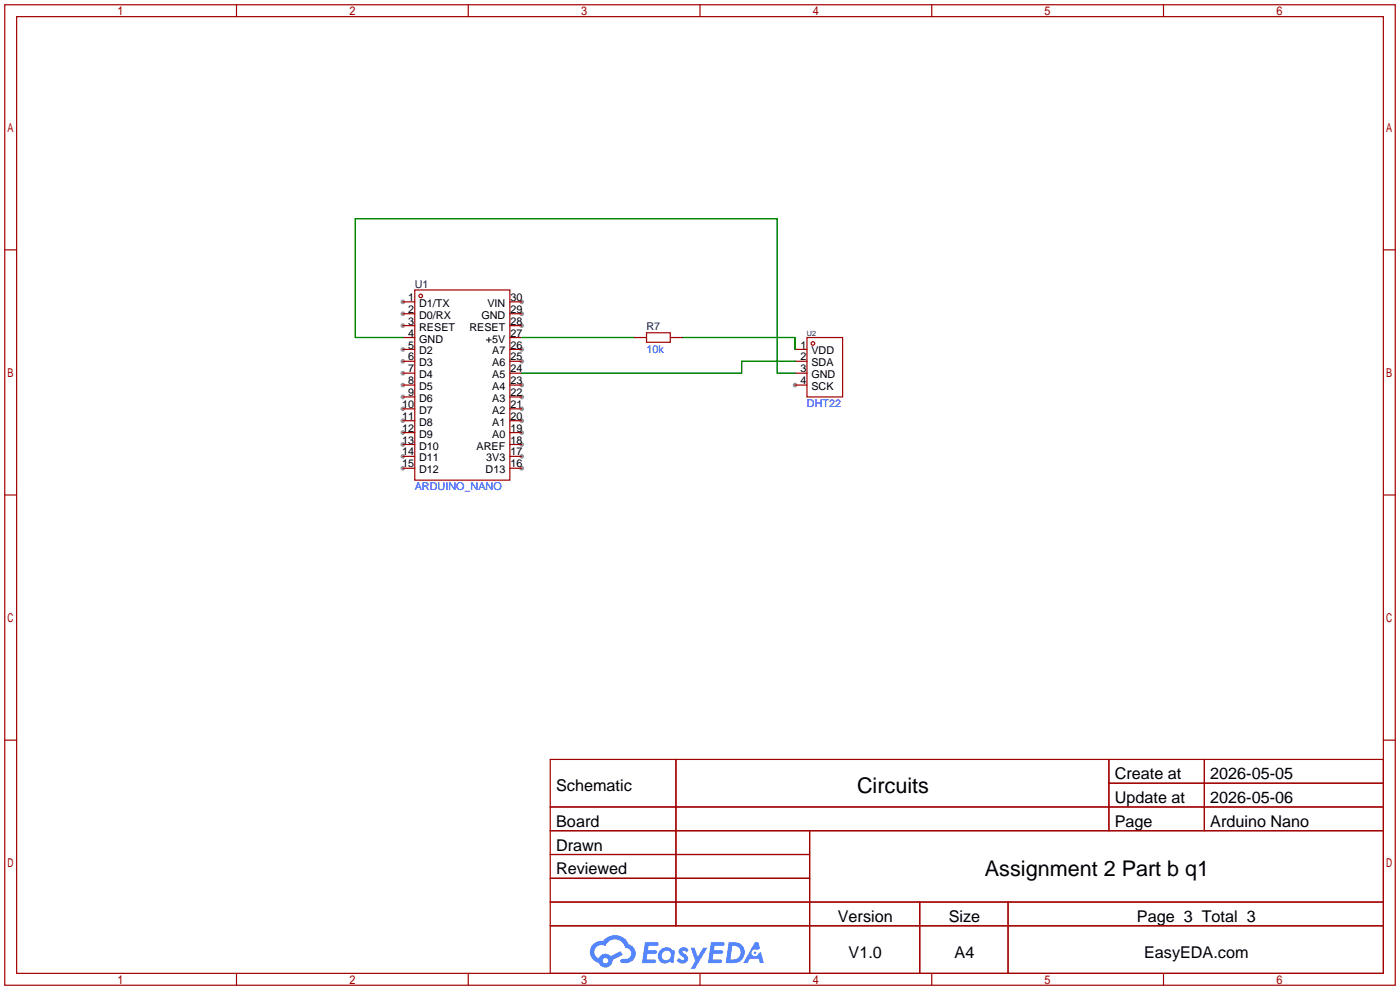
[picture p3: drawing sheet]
<svg xmlns="http://www.w3.org/2000/svg" width="299mm" height="212mm" viewBox="0 0 299 212" stroke-linecap="round" stroke-linejoin="round" font-family="sans-serif">
<g fill="#999">
<circle cx="86.1" cy="64.5" r=".51"/>
<circle cx="86.1" cy="67.1" r=".51"/>
<circle cx="86.1" cy="69.6" r=".51"/>
<circle cx="86.1" cy="74.7" r=".51"/>
<circle cx="86.1" cy="77.2" r=".51"/>
<circle cx="86.1" cy="79.8" r=".51"/>
<circle cx="86.1" cy="82.3" r=".51"/>
<circle cx="86.1" cy="84.8" r=".51"/>
<circle cx="86.1" cy="87.4" r=".51"/>
<circle cx="86.1" cy="89.9" r=".51"/>
<circle cx="86.1" cy="92.5" r=".51"/>
<circle cx="86.1" cy="95" r=".51"/>
<circle cx="86.1" cy="97.5" r=".51"/>
<circle cx="86.1" cy="100.1" r=".51"/>
<circle cx="111.5" cy="100.1" r=".51"/>
<circle cx="111.5" cy="97.5" r=".51"/>
<circle cx="111.5" cy="95" r=".51"/>
<circle cx="111.5" cy="92.5" r=".51"/>
<circle cx="111.5" cy="89.9" r=".51"/>
<circle cx="111.5" cy="87.4" r=".51"/>
<circle cx="111.5" cy="84.8" r=".51"/>
<circle cx="111.5" cy="82.3" r=".51"/>
<circle cx="111.5" cy="77.2" r=".51"/>
<circle cx="111.5" cy="74.7" r=".51"/>
<circle cx="111.5" cy="69.6" r=".51"/>
<circle cx="111.5" cy="67.1" r=".51"/>
<circle cx="111.5" cy="64.5" r=".51"/>
<circle cx="169.9" cy="82.3" r=".51"/>
</g>
<g fill="none" stroke="#a10000" stroke-width=".25">
<path d="M1 1h297.2v209.6h-297.2zM3.6 3.6h292.1v204.4h-292.1zM50.5 1v2.6M100.1 1v2.6M149.6 1v2.6M199.1 1v2.6M248.7 1v2.6M1 53.4h2.6M295.7 53.4h2.5M1 105.8h2.6M295.7 105.8h2.5M1 158.2h2.6"/>
<path d="M295.7 158.2h2.5M117.6 162.3h178.1v45.7h-178.1zM117.6 172.5h178.1M117.6 177.5h178.1M144.5 162.3v35.6M173 177.5v30.5M237 162.3v15.2M237 167.4h58.7M257.4 162.3v15.2M117.6 182.6h55.4M117.6 192.8h178.1M117.6 187.7h55.4"/>
<path d="M117.6 197.9h178.1M196.6 192.8v15.2M215.4 192.8v15.2M50.5 208v2.6M100.1 208v2.6M149.6 208v2.6M199.1 208v2.6M248.7 208v2.6"/>
</g>
<g fill="#5487ff">
<path d="M145.3 202.7a1.3 1.3 0 0 1 1.9 .3l-.4 .6a.54 .54 0 0 0-.9-.2l.1 .2a1.34 1.34 0 0 1 .9 1.8 1.47 1.47 0 0 1-2.3-.1l.5-.6 .8 .5a.31 .31 0 0 0 .4-.3 .31 .31 0 0 0-.3-.4 1.12 1.12 0 0 1-.7-1.8z"/>
<path d="M147.6 202.5h.9l.6 2 1.2-2h.9l-2.7 4.6h-.9l1-1.7z"/>
<path d="M137.8 201.4h1.7a1.31 1.31 0 0 1 1.2 .2 .4 .4 0 0 1-.3 .5l-1.8 .1-.1 .9h1.6a.4 .4 0 0 1 .4 .4 .4 .4 0 0 1-.5 .4h-1.6l-.2 1.2h1.4a.46 .46 0 0 1 .5 0 .46 .46 0 0 1 .1 .5l-.4 .2h-2.6z"/>
<path d="M151.9 201.4h1.7a1.32 1.32 0 0 1 1.2 .2 .39 .39 0 0 1-.3 .5l-1.8 .1-.1 .9h1.6a.4 .4 0 0 1 .4 .4 .4 .4 0 0 1-.4 .4h-1.7l-.2 1.2h1.4a.46 .46 0 0 1 .5 0 .46 .46 0 0 1 .1 .5l-.4 .2h-2.6z"/>
<path d="M161.3 201.4h.8l.3 1.3-.6 .4a.75 .75 0 0 0-1.1 .3 .75 .75 0 0 0 .5 1 .75 .75 0 0 0 .9-.7l.5-.2 .6 2.3h-.8l-.3-.9h-1.8l-.5 .9h-1z"/>
<path d="M155.7 201.4l-.6 4.4h1.5a2.27 2.27 0 0 0 2.6-2.2 2.27 2.27 0 0 0-2.7-2.2zM156.5 202.1a1.5 1.5 0 0 1 1.8 1.6 1.5 1.5 0 0 1-1.9 1.4h-.3z"/>
<path d="M141.2 203a1.6 1.6 0 0 0-.3 2.3 1.6 1.6 0 0 0 2.3 .2l.7 .3 .3-2.4-.1-.3-.5-.1a1.58 1.58 0 0 0-2.4 0zM141.8 203.5a.98 .98 0 0 1 1.6 .4 .98 .98 0 0 1-1.1 1.3 .94 .94 0 0 1-.9-.7 .94 .94 0 0 1 .4-1z"/>
<path d="M126.8 201.8a2.37 2.37 0 0 0 1.1 4 1.54 1.54 0 0 0 1.8 1 1.54 1.54 0 0 0 1.2-1.6l2.2-1.1-.5-.8-2 1a1.57 1.57 0 0 0-2.7 .5 1.5 1.5 0 0 1-.7-2.1 1.5 1.5 0 0 1 2.2-.5 2.23 2.23 0 0 1 2.3-1.4 2.23 2.23 0 0 1 2 1.8 1.16 1.16 0 0 1 1.2 1.1 1.16 1.16 0 0 1-1.1 1.2h-.7a.47 .47 0 0 0-.5 .4 .47 .47 0 0 0 .4 .5 2.17 2.17 0 0 0 2.5-.9 2.17 2.17 0 0 0-.3-2.7l-.8-.4a3.2 3.2 0 0 0-5.5-.7l-1.1 .1zM128.8 205.3a.6 .6 0 0 1 1.2 0 .6 .6 0 0 1-1.2 0z"/>
<circle cx="161.4" cy="203.6" r=".28"/>
</g>
<g fill="none" stroke="#a10000" stroke-width=".25">
<path d="M86.1 64.5h2.5M86.1 67.1h2.5M86.1 69.6h2.5M86.1 72.1h2.5M86.1 74.7h2.5M86.1 77.2h2.5M86.1 79.8h2.5M88.6 62h20.4v40.6h-20.4zM109 64.5h2.5M109 67.1h2.5M109 69.6h2.5M109 72.1h2.5"/>
<path d="M109 74.7h2.5M109 77.2h2.5M109 79.8h2.5M135.6 72.1h2.6M138.2 71.1h5.1v2.1h-5.1zM143.3 72.1h2.5M169.9 74.7h2.6M169.9 77.2h2.6M169.9 79.8h2.6M172.5 72.1h7.6v12.7h-7.6zM86.1 82.3h2.5M86.1 84.8h2.5"/>
<path d="M86.1 87.4h2.5M86.1 89.9h2.5M86.1 92.5h2.5M86.1 95h2.5M86.1 97.5h2.5M109 82.3h2.5M109 84.8h2.5M109 87.4h2.5M109 89.9h2.5M109 92.5h2.5M109 95h2.5M109 97.5h2.5"/>
<path d="M169.9 82.3h2.6M86.1 100.1h2.5M109 100.1h2.5"/>
<circle cx="89.9" cy="63.2" r=".38"/>
<circle cx="173.7" cy="73.4" r=".38"/>
</g>
<path d="M86.1 72.1h-10.2v-25.4h90.2v33.1h3.8M111.5 72.1h24.1M145.8 72.1h24.1v2.6M169.9 77.2h-11.4v2.6h-47" fill="none" stroke="#008700" stroke-width=".25"/>
<g font-size="4.6">
<text x="183.2" y="169.5">Circuits</text>
<text x="210.5" y="187.3">Assignment 2 Part b q1</text>
</g>
<g font-size="3.5">
<text x="238.3" y="166.6">Create at</text>
<text x="258.7" y="166.6">2026-05-05</text>
<text x="118.9" y="169.1">Schematic</text>
<text x="238.3" y="171.7">Update at</text>
<text x="258.7" y="171.7">2026-05-06</text>
<text x="118.9" y="176.7">Board</text>
<text x="238.3" y="176.7">Page</text>
<text x="258.7" y="176.7">Arduino Nano</text>
<text x="118.9" y="181.8">Drawn</text>
<text x="118.9" y="186.9">Reviewed</text>
<text x="179.1" y="197.1">Version</text>
<text x="202.8" y="197.1">Size</text>
<text x="243" y="197.1">Page 3 Total 3</text>
<text x="181.4" y="204.7">V1.0</text>
<text x="204" y="204.7">A4</text>
<text x="244.5" y="204.7">EasyEDA.com</text>
</g>
<g font-size="2.3">
<text x="87.2" y="64.3">1</text>
<text x="89.6" y="65.6">D1/TX</text>
<text x="104.2" y="65.6">VIN</text>
<text x="109.1" y="64.3">30</text>
<text x="87.2" y="66.9">2</text>
<text x="87.2" y="69.4">3</text>
<text x="87.2" y="71.9">4</text>
<text x="89.6" y="68.1">D0/RX</text>
<text x="89.6" y="70.7">RESET</text>
<text x="100.3" y="70.7">RESET</text>
<text x="102.9" y="68.1">GND</text>
<text x="109.1" y="71.9">27</text>
<text x="109.1" y="69.4">28</text>
<text x="109.1" y="66.9">29</text>
<text x="87.2" y="74.5">5</text>
<text x="87.2" y="77">6</text>
<text x="89.6" y="73.2">GND</text>
<text x="89.6" y="75.8">D2</text>
<text x="103.9" y="73.2">+5V</text>
<text x="105.2" y="75.8">A7</text>
<text x="109.1" y="77">25</text>
<text x="109.1" y="74.5">26</text>
<text x="171.1" y="74.5">1</text>
<text x="171.1" y="77">2</text>
<text x="173.4" y="75.8">VDD</text>
<text x="87.2" y="79.6">7</text>
<text x="87.2" y="82.1">8</text>
<text x="89.6" y="78.3">D3</text>
<text x="89.6" y="80.8">D4</text>
<text x="89.6" y="83.4">D5</text>
<text x="105.2" y="83.4">A4</text>
<text x="105.2" y="80.8">A5</text>
<text x="105.2" y="78.3">A6</text>
<text x="109.1" y="82.1">23</text>
<text x="109.1" y="79.6">24</text>
<text x="171.1" y="79.6">3</text>
<text x="171.1" y="82.1">4</text>
<text x="173.4" y="78.3">SDA</text>
<text x="173.4" y="80.8">GND</text>
<text x="173.4" y="83.4">SCK</text>
<text x="86" y="87.2">10</text>
<text x="86" y="89.7">11</text>
<text x="87.2" y="84.6">9</text>
<text x="89.6" y="85.9">D6</text>
<text x="89.6" y="88.5">D7</text>
<text x="105.2" y="88.5">A2</text>
<text x="105.2" y="85.9">A3</text>
<text x="109.1" y="89.7">20</text>
<text x="109.1" y="87.2">21</text>
<text x="109.1" y="84.6">22</text>
<text x="86" y="92.3">12</text>
<text x="86" y="94.8">13</text>
<text x="89.6" y="91">D8</text>
<text x="89.6" y="93.5">D9</text>
<text x="105.2" y="93.5">A0</text>
<text x="105.2" y="91">A1</text>
<text x="109.1" y="94.8">18</text>
<text x="109.1" y="92.3">19</text>
<text x="86" y="97.3">14</text>
<text x="86" y="99.9">15</text>
<text x="89.6" y="96.1">D10</text>
<text x="89.6" y="98.6">D11</text>
<text x="89.6" y="101.2">D12</text>
<text x="101.9" y="96.1">AREF</text>
<text x="103.8" y="101.2">D13</text>
<text x="103.9" y="98.6">3V3</text>
<text x="109.1" y="99.9">16</text>
<text x="109.1" y="97.3">17</text>
</g>
<g font-size="2.3" fill="#000080">
<text x="88.6" y="61.6">U1</text>
<text x="138.2" y="70.4">R7</text>
</g>
<g font-size="2.3" fill="#00f">
<text x="138.2" y="75.5">10k</text>
<text x="172.5" y="87">DHT22</text>
<text x="88.6" y="104.7">ARDUINO_NANO</text>
</g>
<text font-size="1.6" fill="#000080" x="172.5" y="71.9">U2</text>
</svg>
